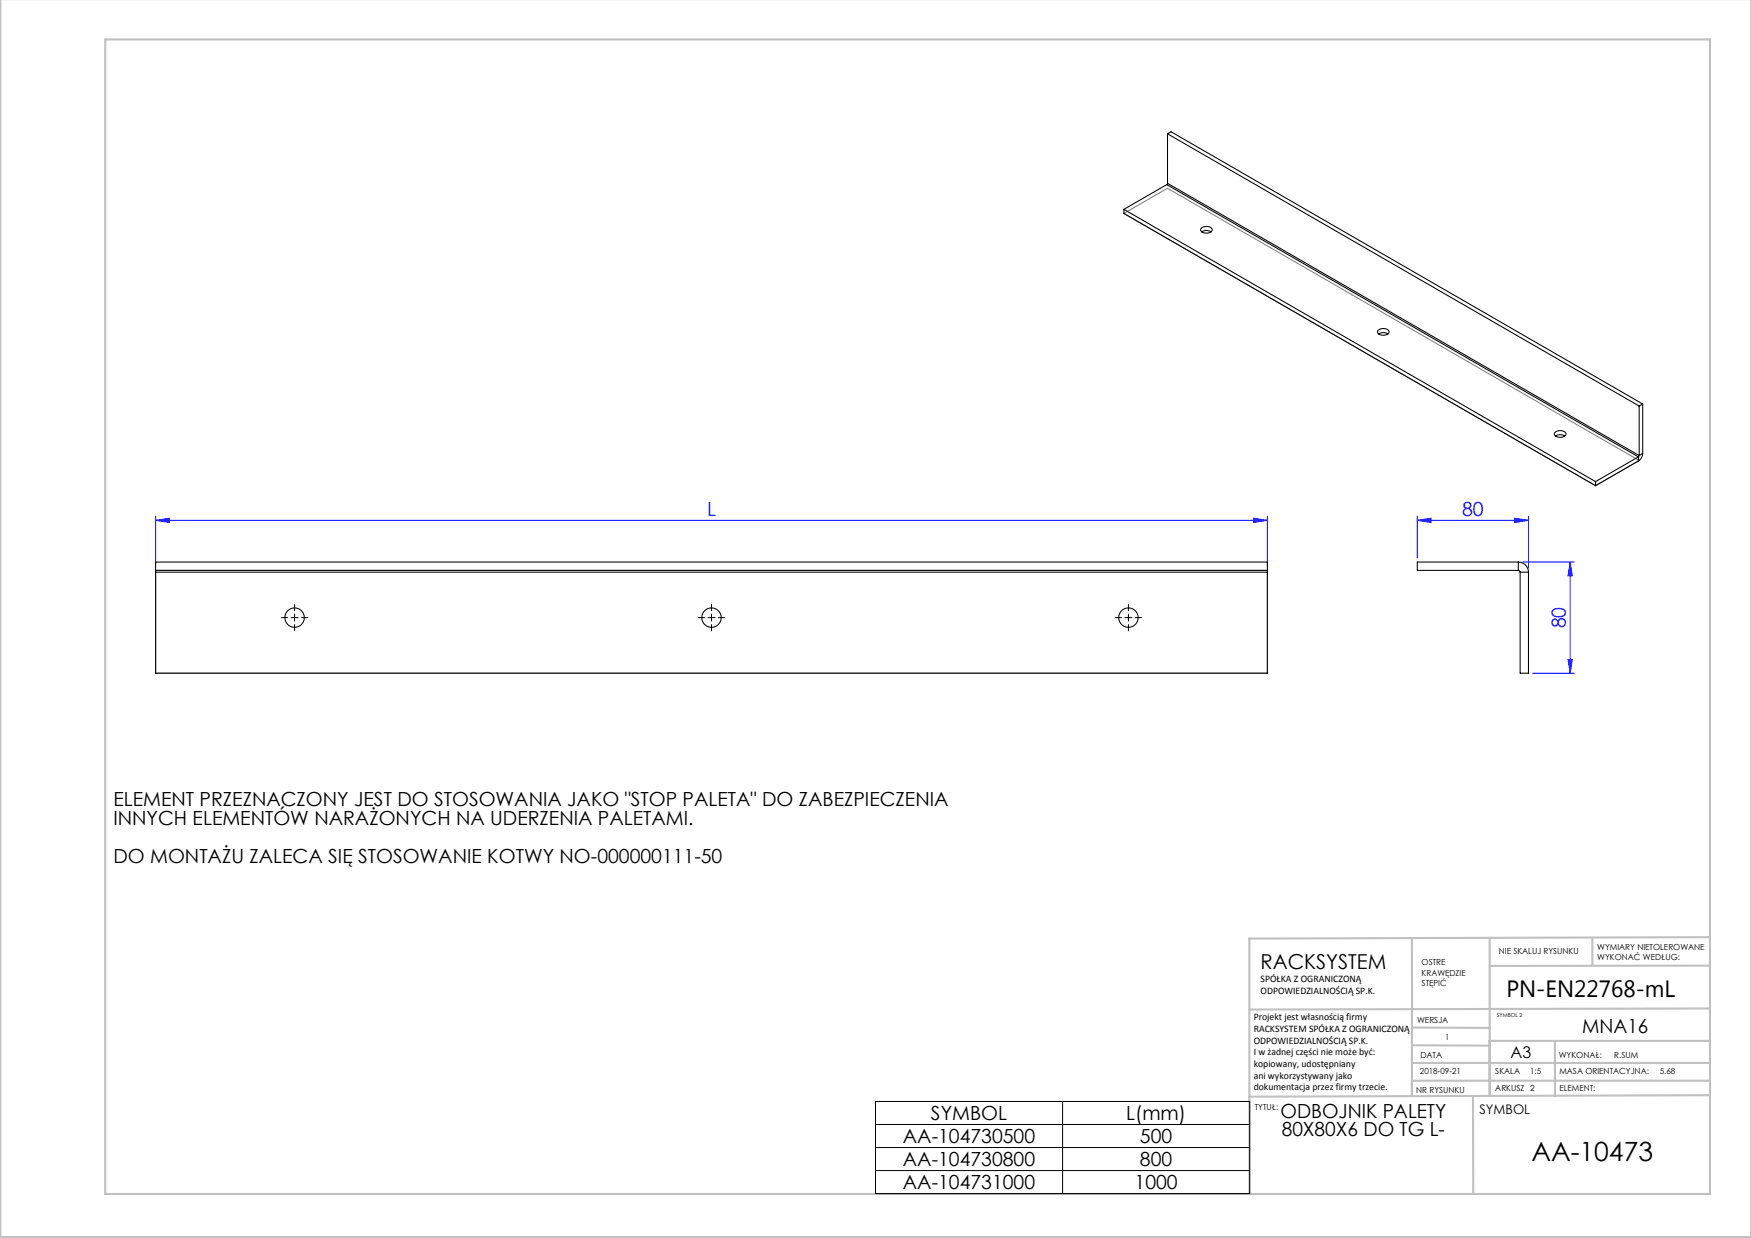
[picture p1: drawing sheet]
<svg xmlns="http://www.w3.org/2000/svg" width="420mm" height="297mm" viewBox="0 0 420 297" stroke-linecap="round" stroke-linejoin="round" font-family="sans-serif">
<g fill="none" stroke="#00f" stroke-width=".24">
<path d="M37.3 124.8l3.3-.5v1zM37.3 123.8v12M37.3 124.8h266.7M300.7 124.3l3.3 .5-3.3 .5zM304 123.8v12M340 124.8l3.3-.5v1zM340 124.8h26.6M340 123.8v10M363.3 124.3l3.3 .5-3.3 .5zM365.2 134.8h12.4M366.6 123.8v12.5M376.6 134.8l.5 3.3h-1z"/>
<path d="M376.6 134.8v26.7M376.1 158.2h1l-.5 3.3zM367.6 161.5h10"/>
</g>
<g fill="none" stroke="#c0c0c0" stroke-width=".5">
<path d="M.1 -.1v296.9h419.9M25.2 9.5h385v276.9h-385zM338.7 225.2v37.8M357.3 225v37.9v-13.2M382 225.4v6.3M410.1 224.8l-110.4 .4v61.2M410.1 231.7h-52.8M338.7 259.3h71.5M338.7 255h71.5M338.7 250.8l18.6 .1M338.7 246.5l18.6 .1M357.3 249.7h52.9"/>
<path d="M373 249.7v13.2M410.1 241.9l-110.4 .3M353.3 262.9l.1 23.5M410.2 262.7l-110.5 .4"/>
</g>
<path d="M269.6 51.2l10.4-6 113.2 65.3-10.5 6zM37.3 136.8h266.7v24.7h-266.7z" fill="none" stroke="#808080" stroke-width=".25"/>
<g fill="none" stroke="#000" stroke-width=".24">
<path d="M67.5 148.2h1.5M69.8 148.2h1.7M70.7 145v1.5M70.7 147.3v1.7M70.7 149.8v1.5M72.3 148.2h1.5M167.5 148.2h1.5M169.8 148.2h1.7M170.7 145v1.5M170.7 147.3v1.7M170.7 149.8v1.5M172.3 148.2h1.5"/>
<path d="M267.5 148.2h1.5M269.8 148.2h1.7M270.7 145v1.5M270.7 147.3v1.7M270.7 149.8v1.5M272.3 148.2h1.5M210 264.2h89.8v22.1h-89.8zM210 269.8h89.8M210 275.3h89.8M254.9 264.2v22.1M210 280.8h89.8"/>
</g>
<g fill="#00f">
<path d="M37.3 124.8l3.3-.5v1zM300.7 124.3l3.3 .5-3.3 .5z"/>
<path d="M340 124.8l3.3-.5v1zM363.3 124.3l3.3 .5-3.3 .5z"/>
<path d="M376.6 134.8l.5 3.3h-1zM376.1 158.2h1l-.5 3.3z"/>
</g>
<g fill="none" stroke="#000" stroke-width=".25">
<path d="M280 32.1v11.9M280 32.1l113.2 65.3M280 32.1l.9-.5 113.1 65.3M269.6 50.2l113.1 65.3M269.6 50.2v1l113.1 65.3M279.9 44.3l-10.3 5.9M279.9 44.3l113.1 65.3M280 44l-.1 .3M280 44l113.2 65.3M288.2 54.7a1.82 1.82 0 0 1 2.6 .3 1.53 1.53 0 0 1-2.4 .7l-.4-.5zM288.3 55.6a2.1 2.1 0 0 1 2.2 0M330.6 79.2a1.82 1.82 0 0 1 2.6 .3 1.53 1.53 0 0 1-2.4 .7l-.4-.5z"/>
<path d="M330.7 80.1a2.1 2.1 0 0 1 2.2 0M393.2 97.4v11.9M394 96.9l-.8 .5M394 96.9v11.9M373 103.7a1.82 1.82 0 0 1 2.6 .3 1.53 1.53 0 0 1-2.4 .7l-.4-.5zM373.1 104.6a2.1 2.1 0 0 1 2.2 0M382.7 115.5v1M393 109.6l-10.3 5.9M393 110.6l-10.3 5.9M393 109.6v1M393.2 109.3l-.2 .3M394 108.8a2.28 2.28 0 0 1-1 1.8"/>
<path d="M394 108.8l-.8 .5M37.3 136.8v.5M37.3 136.8v-2h266.7v2M37.3 137.3v24.2h266.7v-24.2M37.3 136.8h266.7M37.3 137.3h266.7M304 136.8v.5M364.2 134.8a2.43 2.43 0 0 1 2.4 2.5M364.2 136.8l.3 .2 .1 .3M364.2 134.8h-24.2v2h24.2M364.2 134.8v2M364.6 137.3h2"/>
<path d="M364.6 137.3v24.2h2v-24.2"/>
<circle cx="70.7" cy="148.2" r="2.33"/>
<circle cx="170.7" cy="148.2" r="2.33"/>
<circle cx="270.7" cy="148.2" r="2.33"/>
</g>
<text font-size="6.3" x="367.3" y="278.5">AA-10473</text>
<text font-size="5.6" x="361.3" y="239.1">PN-EN22768-mL</text>
<text font-size="4.9" x="302.4" y="232.4">RACKSYSTEM</text>
<g font-size="4.7" fill="#00f">
<text x="169.6" y="123.8">L</text>
<text x="350.7" y="123.8">80</text>
<text x="375.6" y="150.8" transform="rotate(-90 375.6 150.8)">80</text>
</g>
<g font-size="4.7">
<text x="27.2" y="193.5">ELEMENT PRZEZNACZONY JEST DO STOSOWANIA JAKO &quot;STOP PALETA&quot; DO ZABEZPIECZENIA</text>
<text x="27.2" y="198">INNYCH ELEMENTÓW NARAŻONYCH NA UDERZENIA PALETAMI.</text>
<text x="27.2" y="207">DO MONTAŻU ZALECA SIĘ STOSOWANIE KOTWY NO-000000111-50</text>
<text x="379.5" y="247.8">MNA16</text>
<text x="223.3" y="268.7">SYMBOL</text>
<text x="270.1" y="268.7">L(mm)</text>
<text x="307.1" y="268.1">ODBOJNIK PALETY</text>
<text x="216.6" y="274.2">AA-104730500</text>
<text x="273.4" y="274.2">500</text>
<text x="307.4" y="272.6">80X80X6 DO TG L-</text>
<text x="216.6" y="279.8">AA-104730800</text>
<text x="273.4" y="279.8">800</text>
<text x="216.6" y="285.3">AA-104731000</text>
<text x="272.1" y="285.3">1000</text>
</g>
<text font-size="3.9" x="362.3" y="253.8">A3</text>
<text font-size="3.2" x="354.9" y="267.2">SYMBOL</text>
<g font-size="2.4">
<text x="302.4" y="235.6">SPÓŁKA Z OGRANICZONĄ</text>
<text x="302.4" y="238.4">ODPOWIEDZIALNOŚCIĄ SP.K.</text>
<text x="300.7" y="244.7">Projekt jest własnością firmy</text>
<text x="300.7" y="247.5">RACKSYSTEM SPÓŁKA Z OGRANICZONĄ</text>
<text x="300.7" y="250.3">ODPOWIEDZIALNOŚCIĄ SP.K.</text>
<text x="300.7" y="253.1">I w żadnej części nie może być:</text>
<text x="300.7" y="256">kopiowany, udostępniany</text>
<text x="300.7" y="258.8">ani wykorzystywany jako</text>
<text x="300.7" y="261.6">dokumentacja przez firmy trzecie.</text>
</g>
<g font-size="2">
<text x="383.1" y="227.9">WYMIARY NIETOLEROWANE</text>
<text x="341" y="231.6">OSTRE</text>
<text x="359.5" y="228.9">NIE SKALUJ RYSUNKU</text>
<text x="383.1" y="230.4">WYKONAĆ WEDŁUG:</text>
<text x="341" y="234.1">KRAWĘDZIE</text>
<text x="341" y="236.6">STĘPIĆ</text>
<text x="339.9" y="245.4">WERSJA</text>
<text x="346.6" y="249.5">1</text>
<text x="340.6" y="257.7">2018-09-21</text>
<text x="340.7" y="253.8">DATA</text>
<text x="358.7" y="257.7">SKALA</text>
<text x="367" y="257.7">1:5</text>
<text x="373.9" y="253.8">WYKONAŁ:</text>
<text x="374.1" y="257.7">MASA ORIENTACYJNA:</text>
<text x="387.2" y="253.8">R.SUM</text>
<text x="398.1" y="257.7">5.68</text>
<text x="339.7" y="262.3">NR RYSUNKU</text>
<text x="358.7" y="261.7">ARKUSZ 2</text>
<text x="374.1" y="261.7">ELEMENT:</text>
<text x="301" y="266.4">TYTUŁ:</text>
</g>
<text font-size="1.3" x="359" y="244">SYMBOL 2</text>
</svg>
